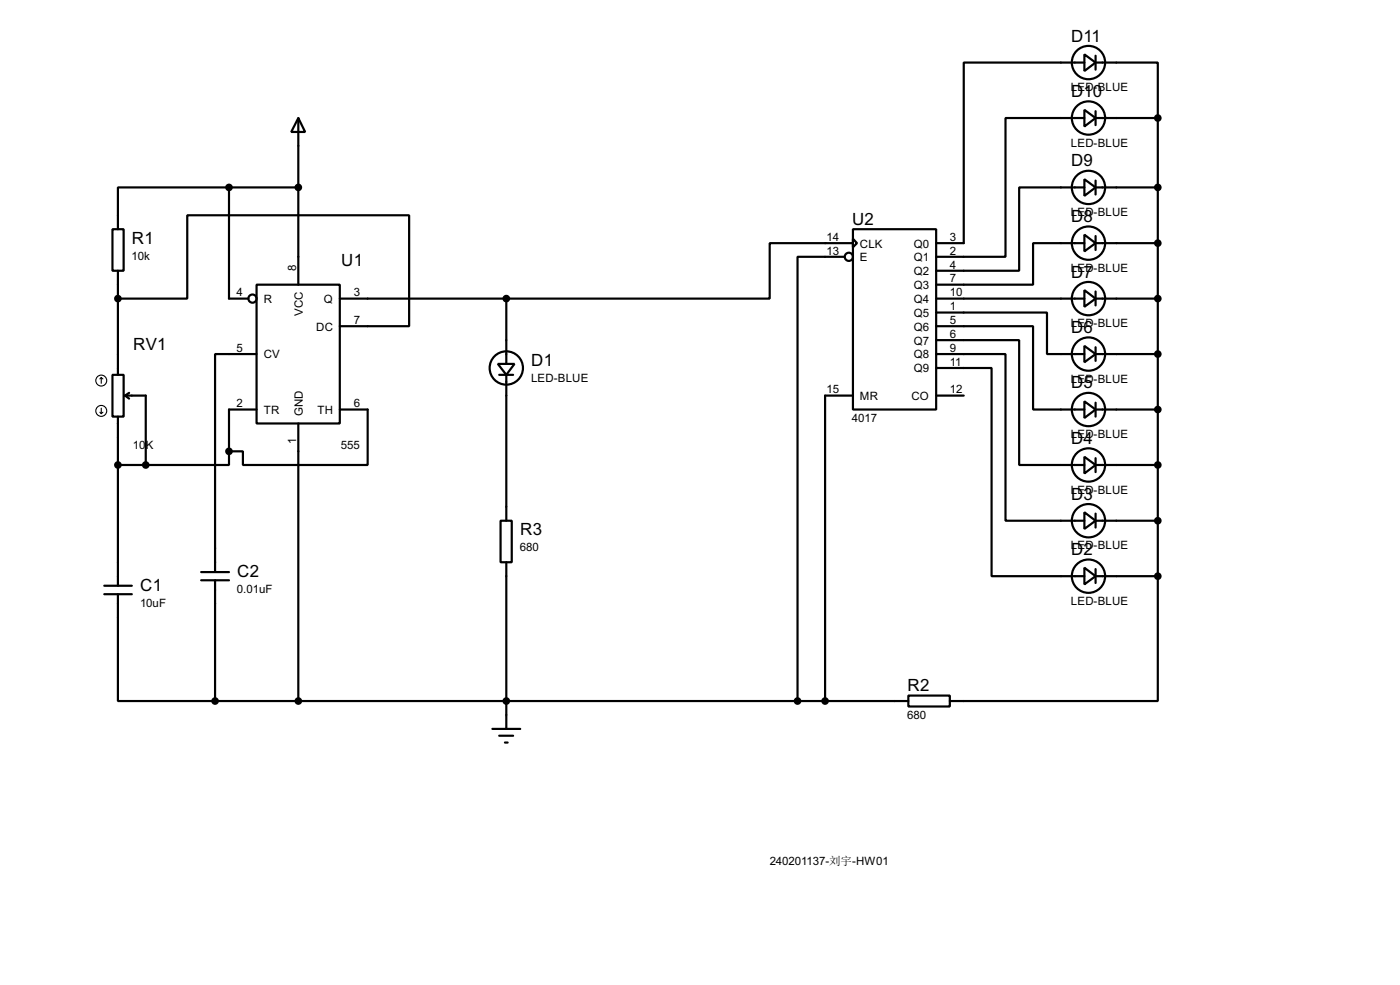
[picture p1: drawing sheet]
<svg xmlns="http://www.w3.org/2000/svg" width="256mm" height="180mm" viewBox="0 0 256 180" stroke-linecap="round" stroke-linejoin="round" font-family="sans-serif">
<g fill="none" stroke="#000" stroke-width=".4">
<path d="M198.7 10l2 1.5-2 1.5zM198.7 11.5h-22.1v33h-5.1M200.7 11.5h11.4v10.1M200.7 10.2v2.6M42 34.3h-20.4v7.7M42 34.3v20.4h3.5M42 34.3h12.7M54.7 21.6l1.2 2.6h-2.5zM54.7 21.6v30.5M198.7 32.8l2 1.5-2 1.6zM198.7 20.1l2 1.5-2 1.6zM198.7 21.6h-14.5v25.4h-12.7"/>
<path d="M198.7 34.3h-12v15.3h-15.2M200.7 34.3h11.4M200.7 21.6h11.4M200.7 20.4v2.5M200.7 33.1v2.5M212.1 21.6v83.9M20.6 42h2.1v7.6h-2.1zM21.6 54.7h12.7v-15.3h40.7v20.3h-12.7M21.6 49.6v19M47 52.1h15.3v25.4h-15.3zM62.3 54.7h30.5M92.8 54.7v11.9"/>
<path d="M154.7 47h-8.6v81.3M156.3 42h15.2v33h-15.2zM156.3 43.7l.7 .8-.7 .8zM156.3 44.5h-15.3v10.2h-48.2M171.5 57.2h20.3v7.6h6.9M171.5 59.7h17.8v15.3h9.4M171.5 54.7h27.2M198.7 53.1l2 1.6-2 1.5zM198.7 43l2 1.5-2 1.5zM198.7 44.5h-9.4v7.6h-17.8M200.7 54.7h11.4M200.7 44.5h11.4"/>
<path d="M200.7 43.2v2.6M200.7 53.4v2.5M20.6 68.6h2.1v7.7h-2.1zM21.6 76.3v30.9M22.9 72.4h3.8v12.7M22.9 72.4l.8 .6M23.7 71.9l-.8 .5M47 64.8h-7.6v39.9M47 75h-5v7.6M54.7 77.5v50.8M62.3 75h5.1v10.1h-22.9v-2.5h-2.5M91.2 66.6h3.1l-1.5 2z"/>
<path d="M91.5 68.6h2.5M92.8 68.6v26.7M156.3 72.4h-5.1v55.9M171.5 62.3h15.2v22.8h12M171.5 64.8h12.7v30.5h14.5M171.5 67.4h10.2v38.1h17M171.5 72.4h5.1M198.7 73.5l2 1.5-2 1.5zM198.7 63.3l2 1.5-2 1.5zM200.7 75h11.4M200.7 64.8h11.4M200.7 63.6v2.5"/>
<path d="M200.7 73.7v2.6M21.6 85.1h5.1M42 82.6v2.5h-15.3M91.7 95.3h2.1v7.6h-2.1zM198.7 93.8l2 1.5-2 1.5zM198.7 83.6l2 1.5-2 1.6zM200.7 85.1h11.4M200.7 95.3h11.4M200.7 83.9v2.5M200.7 94v2.6M19.1 108.8h5.1M19.1 107.2h5.1"/>
<path d="M21.6 108.8v19.5h17.8M36.9 106.2h5.1M36.9 104.7h5.1M39.4 106.2v22.1M92.8 102.9v30.5M198.7 103.9l2 1.6-2 1.5zM200.7 105.5h11.4M200.7 104.2v2.5M212.1 105.5v22.8h-38.1M39.4 128.3h127M90.2 133.4h5.1M91.5 134.7h2.5"/>
<path d="M92.5 135.9h.5M166.4 127.3h7.6v2h-7.6z"/>
<circle cx="199.4" cy="11.5" r="3.1"/>
<circle cx="199.4" cy="34.3" r="3.1"/>
<circle cx="199.4" cy="21.6" r="3.1"/>
<circle cx="46.2" cy="54.7" r=".75"/>
<circle cx="155.5" cy="47" r=".75"/>
<circle cx="199.4" cy="44.5" r="3.1"/>
<circle cx="199.4" cy="54.7" r="3.1"/>
<circle cx="92.7" cy="67.4" r="3.1"/>
<circle cx="199.4" cy="64.8" r="3.1"/>
<circle cx="199.4" cy="75" r="3.1"/>
<circle cx="199.4" cy="95.3" r="3.1"/>
<circle cx="199.4" cy="85.1" r="3.1"/>
<circle cx="199.4" cy="105.5" r="3.1"/>
</g>
<g fill="none" stroke="#000" stroke-width=".2">
<path d="M18.3 75.5l.3 .2M18.6 69.1l-.3 .3M18.6 69.1l.3 .3M18.6 69.1v1.1M18.6 74.7v1M18.9 75.5l-.3 .2"/>
<circle cx="18.5" cy="69.7" r="1"/>
<circle cx="18.5" cy="75.2" r="1"/>
</g>
<g fill="#000" stroke="#000" stroke-width=".4">
<circle cx="41.9" cy="34.3" r=".5"/>
<circle cx="54.6" cy="34.3" r=".5"/>
<circle cx="212.1" cy="21.6" r=".5"/>
<circle cx="212.1" cy="34.3" r=".5"/>
<circle cx="21.6" cy="54.7" r=".5"/>
<circle cx="92.7" cy="54.7" r=".5"/>
<circle cx="212.1" cy="54.7" r=".5"/>
<circle cx="212.1" cy="44.5" r=".5"/>
<circle cx="212.1" cy="64.8" r=".5"/>
<circle cx="212.1" cy="75" r=".5"/>
<circle cx="21.6" cy="85.1" r=".5"/>
<circle cx="26.7" cy="85.1" r=".5"/>
<circle cx="41.9" cy="82.6" r=".5"/>
<circle cx="212.1" cy="95.3" r=".5"/>
<circle cx="212.1" cy="85.1" r=".5"/>
<circle cx="212.1" cy="105.5" r=".5"/>
<circle cx="39.4" cy="128.3" r=".5"/>
<circle cx="54.6" cy="128.3" r=".5"/>
<circle cx="92.7" cy="128.3" r=".5"/>
<circle cx="146.1" cy="128.3" r=".5"/>
<circle cx="151.1" cy="128.3" r=".5"/>
</g>
<g font-size="3.5">
<text x="196.2" y="7.6">D11</text>
<text x="196.2" y="17.8">D10</text>
<text x="196.2" y="30.5">D9</text>
<text x="156.1" y="41.2">U2</text>
<text x="196.2" y="40.7">D8</text>
<text x="24.2" y="44.6">R1</text>
<text x="62.5" y="48.7">U1</text>
<text x="196.2" y="50.8">D7</text>
<text x="24.4" y="64">RV1</text>
<text x="196.2" y="61">D6</text>
<text x="97.3" y="67">D1</text>
<text x="196.2" y="71.1">D5</text>
<text x="196.2" y="81.3">D4</text>
<text x="196.2" y="91.5">D3</text>
<text x="95.3" y="98">R3</text>
<text x="196.2" y="101.6">D2</text>
<text x="43.5" y="105.6">C2</text>
<text x="25.7" y="108.2">C1</text>
<text x="166.3" y="126.5">R2</text>
</g>
<g font-size="2.4">
<text x="196.2" y="16.7">LED-BLUE</text>
<text x="196.2" y="26.8">LED-BLUE</text>
<text x="196.2" y="39.5">LED-BLUE</text>
<text x="24.1" y="47.6">10k</text>
<text x="151.4" y="44.1">14</text>
<text x="151.4" y="46.6">13</text>
<text x="157.5" y="45.3">CLK</text>
<text x="157.5" y="47.8">E</text>
<text x="167.4" y="45.3">Q0</text>
<text x="167.4" y="47.8">Q1</text>
<text x="174" y="44.1">3</text>
<text x="174" y="46.6">2</text>
<text x="54.2" y="49.6" transform="rotate(-90 54.2 49.6)">8</text>
<text x="167.4" y="50.4">Q2</text>
<text x="167.4" y="52.9">Q3</text>
<text x="174" y="49.2">4</text>
<text x="174" y="51.7">7</text>
<text x="196.2" y="49.7">LED-BLUE</text>
<text x="43.4" y="54.3">4</text>
<text x="48.3" y="55.4">R</text>
<text x="55.5" y="57.9" transform="rotate(-90 55.5 57.9)">VCC</text>
<text x="59.3" y="55.4">Q</text>
<text x="64.8" y="59.3">7</text>
<text x="64.8" y="54.3">3</text>
<text x="167.4" y="55.4">Q4</text>
<text x="167.4" y="58">Q5</text>
<text x="174" y="54.3">10</text>
<text x="174" y="56.8">1</text>
<text x="174" y="59.3">5</text>
<text x="196.2" y="59.9">LED-BLUE</text>
<text x="43.4" y="64.4">5</text>
<text x="48.3" y="65.6">CV</text>
<text x="57.9" y="60.5">DC</text>
<text x="167.4" y="60.5">Q6</text>
<text x="167.4" y="63.1">Q7</text>
<text x="167.4" y="65.6">Q8</text>
<text x="174" y="61.9">6</text>
<text x="174" y="64.4">9</text>
<text x="97.3" y="69.9">LED-BLUE</text>
<text x="151.4" y="72">15</text>
<text x="167.4" y="68.1">Q9</text>
<text x="174" y="72">12</text>
<text x="174" y="67">11</text>
<text x="196.2" y="70.1">LED-BLUE</text>
<text x="43.4" y="74.6">2</text>
<text x="48.3" y="75.8">TR</text>
<text x="55.5" y="76.2" transform="rotate(-90 55.5 76.2)">GND</text>
<text x="58.1" y="75.8">TH</text>
<text x="64.8" y="74.6">6</text>
<text x="156.1" y="77.2">4017</text>
<text x="157.5" y="73.2">MR</text>
<text x="167" y="73.2">CO</text>
<text x="24.4" y="82.2">10K</text>
<text x="54.2" y="81.2" transform="rotate(-90 54.2 81.2)">1</text>
<text x="62.5" y="82.2">555</text>
<text x="196.2" y="80.2">LED-BLUE</text>
<text x="196.2" y="90.4">LED-BLUE</text>
<text x="95.2" y="100.9">680</text>
<text x="196.2" y="100.6">LED-BLUE</text>
<text x="25.7" y="111.1">10uF</text>
<text x="43.4" y="108.5">0.01uF</text>
<text x="196.2" y="110.7">LED-BLUE</text>
<text x="166.2" y="131.5">680</text>
<text x="141" y="158.3">240201137-刘宇-HW01</text>
</g>
</svg>
